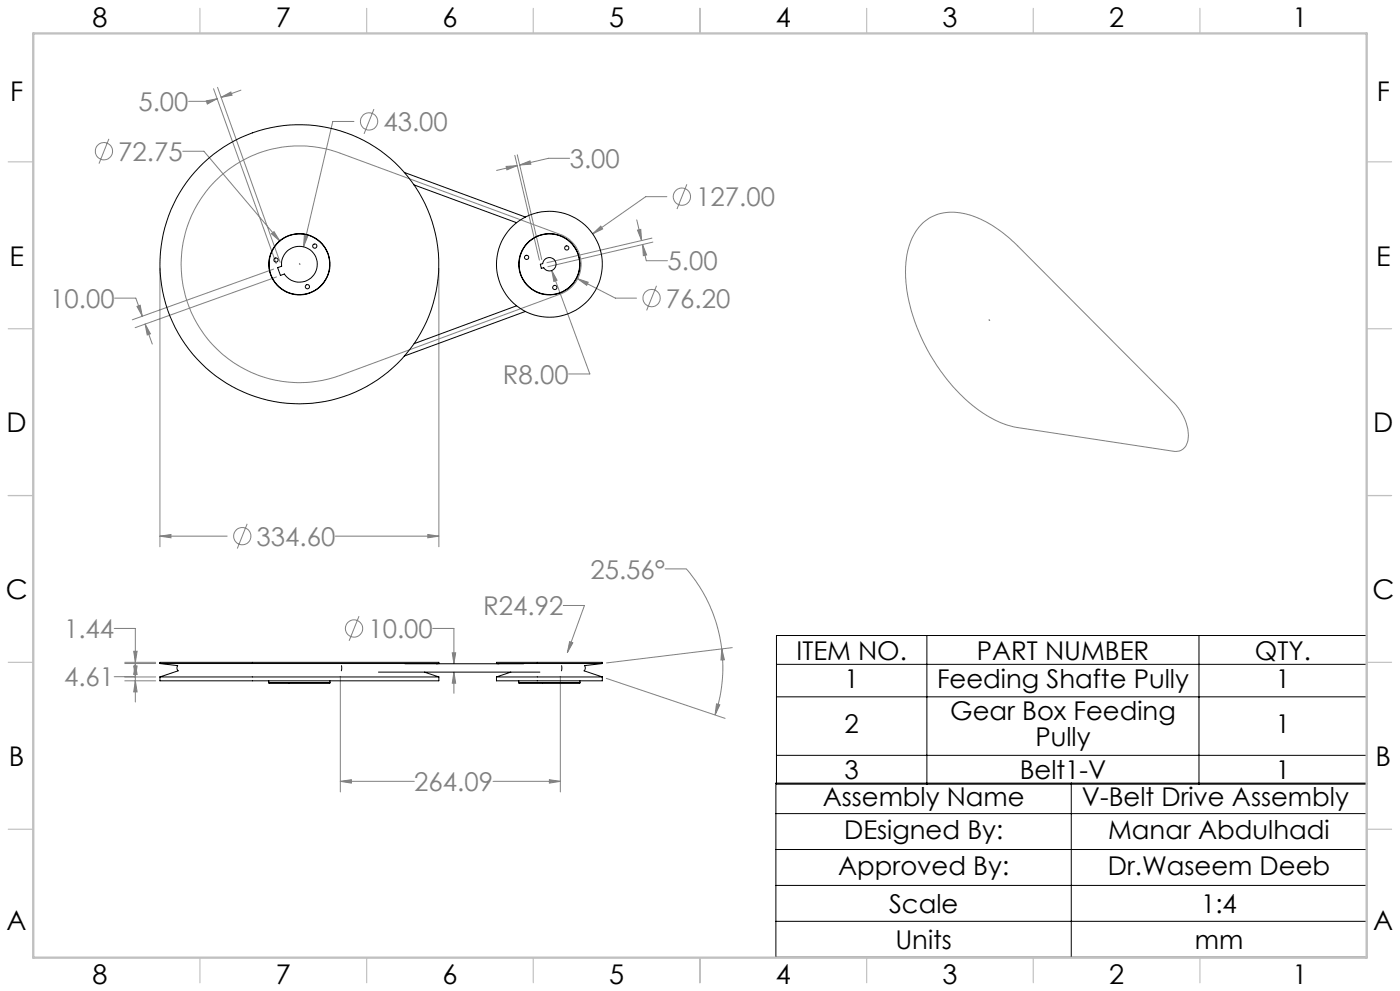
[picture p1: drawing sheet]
<svg xmlns="http://www.w3.org/2000/svg" width="420mm" height="297mm" viewBox="0 0 420 297" stroke-linecap="round" stroke-linejoin="round" font-family="sans-serif">
<g fill="none" stroke="#808080" stroke-width=".3">
<path d="M61.9 30.2l3.3-.6-3 1.6zM64.1 26.6l18.8 52.4M65.2 29.6l-2.3 .8h-6.3M65.3 26.2l18.7 52.4M66.3 29.2l3-1.6 .3 .9zM72.3 27l-6 2.2M106.2 36.4h-6.4l-8.7 37.6M112.2 32.7l-3 7.4M32.7 41.6l-3 7.4M54.8 45.3h6.4l22.8 26.9M64.2 54.6a35.4 35.4 0 0 1 37.9-8.7l66 24.4a9.5 9.5 0 0 1 6.2 8.9 9.5 9.5 0 0 1-6.2 8.9l-66 24.4a35.5 35.5 0 0 1-42-13.9 35.5 35.5 0 0 1 4.1-44zM151.8 49.9l3.4-.3-3.1 1.3z"/>
<path d="M154.4 46.6l7.4 31.4M155.2 46.4l7.3 31.4M155.2 49.6l-6.2 1.5M155.9 49.5l3.1-1.3 .2 1zM170.9 47.4h-6.4l-8.6 2.1M200.1 58.9h-6.4l-15.9 11.2M206.1 55.2l-3 7.4M81.4 70.1l.8-.7 1.8 2.8zM91.3 70.6l1 .3-1.2 3.1zM177.8 70.1l2.4-2.3 .6 .8zM191 65.9l1.5 6.2M191.2 69l1-.2 .3 3.3z"/>
<path d="M192.8 73.3l1.2 3.1-1 .2zM192.8 73.3l1.1 4.8h6.3M195.6 71.4l-31.5 7.3M195.9 72.6l-31.5 7.3M276.5 67.2a14 14 0 0 1 14.6-2.7 36.5 36.5 0 0 1 14.3 9.3l46.7 46.8a13.8 13.8 0 0 1 4.2 11.7 3.6 3.6 0 0 1-4.2 3l-46.7-7.1a34.1 34.1 0 0 1-18.7-11.5 56.7 56.7 0 0 1-15-33.7 21.5 21.5 0 0 1 4.4-15.4zM34.4 89.4h6.3l2 5.4M41.1 91.8l1-.3 .6 3.3zM43.5 97.1l1.6 2.9-.9 .4zM43.5 97.1l2.2 6M48 80.5v83.4M82.1 80.6l-42.4 15.2M82.9 83l-42.4 15.2"/>
<path d="M131.7 80.5v83.4M165.5 81.1l1.6 2.9-.9 .3zM165.5 81.1l11.5 31h-6.4M173.3 83.5l3.2 1.1-.5 .9zM173.3 83.5l11.3 5.9h6.4M197 85.7l-3 7.3M74.2 157l-3 7.4M48 160.7l3.3-.5v1zM48 160.7h20.2M100.6 160.7h31.1M128.3 160.2l3.4 .5-3.4 .5zM199.5 170.5h6.4a44.6 44.6 0 0 1 10.6 24"/>
<path d="M34.3 188.3h6.3v10.2M37.4 198.5h9.3M37.4 198.9h9.3M40.1 199.6h1l-.5 3.3zM40.1 195.2h1l-.5 3.3zM40.6 198.9l.5 3.2h-1zM40.6 198.9v11.5M107.7 184.7l-3 7.3M129.8 188.3h6.4v10.6M135.7 195.6h1l-.5 3.3zM169 181.5h6.3l-5.1 14.1M170.9 192.3l.9 .3-1.6 3z"/>
<path d="M216.5 194.5l.8 3.2-1 .1zM216.5 194.5a45.3 45.3 0 0 1-2 19.8M219.7 194.1l-37.7 4.6M34.3 202.8h6.3M37.4 202.9h9.3M37.4 204h9.3M40.6 204l.5 3.4h-1zM102.1 202.7v34.6M136.2 201.4l.5 3.3h-1zM136.2 201.4v6.4M168.1 202.7v34.6M181.9 203.3l35.6 12"/>
<path d="M214.9 211l1 .2-1.4 3.1zM102.1 234.2l3.3-.5v1zM102.1 234.2h22.2M147.9 234.2h20.2M164.8 233.7l3.3 .5-3.3 .5z"/>
<circle cx="110.7" cy="36.4" r="2.59"/>
<circle cx="31.2" cy="45.3" r="2.59"/>
<circle cx="204.6" cy="58.9" r="2.59"/>
<circle cx="195.5" cy="89.3" r="2.58"/>
<circle cx="72.7" cy="160.7" r="2.59"/>
<circle cx="106.2" cy="188.4" r="2.59"/>
</g>
<path d="M232.9 199.1h177.1M278.1 190.5v44.5M359.7 190.5v44.5M232.9 208.8h177.1M232.9 226.4h177.1M321.4 234.7v52.2M410 234.7h-177.2v52.2h177.2v-96.4h-177.1v44.5h177.1M232.8 243.8h177.2M232.8 254.6h177.2M232.8 265.4h177.2M232.8 276.1h177.2" fill="none" stroke="#000" stroke-width=".3"/>
<g fill="none" stroke="#c0c0c0" stroke-width=".35">
<path d="M60 2.5v7.5M110 2.5v7.5M160 2.5v7.5M210 2.5v7.5M260 2.5v7.5M310 2.5v7.5M360 2.5v7.5M2.5 48.5h7.5M410 48.5h7.5M2.5 98.5h7.5M410 98.5h7.5M2.5 148.5h7.5"/>
<path d="M410 148.5h7.5M2.5 198.5h7.5M410 198.5h7.5M2.5 248.5h7.5M410 248.5h7.5M60 287v7.5M110 287v7.5M160 287v7.5M210 287v7.5M260 287v7.5M310 287v7.5M360 287v7.5"/>
</g>
<path d="M10 10h400v277h-400z" fill="none" stroke="#c0c0c0" stroke-width=".7"/>
<path d="M89.8 79.2h.3M89.8 79.2v-.3M296.8 96l.1 .1M296.8 96v-.2" fill="none" stroke="#808080" stroke-width=".3" stroke-dasharray="15.2 1.3 1.3 1.3"/>
<path d="M48 160.7l3.3-.5v1zM128.3 160.2l3.4 .5-3.4 .5zM81.4 70.1l2.6 2.1-1.8-2.8zM91.3 70.6l-.2 3.4 1.2-3.1zM41.1 91.8l1-.3 .6 3.3zM43.5 97.1l1.6 2.9-.9 .4zM66.3 29.2l3-1.6 .3 .9zM61.9 30.2l3.3-.6-3 1.6zM177.8 70.1l3-1.5-.6-.8zM173.3 83.5l2.7 2 .5-.9zM165.5 81.1l.7 3.2 .9-.3zM191.2 69l1-.2 .3 3.3zM192.8 73.3l1.2 3.1-1 .2zM155.9 49.5l3.1-1.3 .2 1zM151.8 49.9l3.4-.3-3.1 1.3zM102.1 234.2l3.3-.5v1zM164.8 233.7l3.3 .5-3.3 .5zM214.9 211l1 .2-1.4 3.1zM216.5 194.5l.8 3.2-1 .1zM170.9 192.3l-.7 3.3 1.6-3zM40.1 199.6h1l-.5 3.3zM40.6 204l.5 3.4h-1zM40.1 195.2h1l-.5 3.3zM40.6 198.9l.5 3.2h-1zM135.7 195.6h1l-.5 3.3zM136.2 201.4l.5 3.3h-1z" fill="#808080"/>
<g fill="none" stroke="#000" stroke-width=".3">
<path d="M121.3 51.7l36.3 13.3M124.2 55.4l30.8 11.3M86 75.3a5.4 5.4 0 0 1 7.9 .4 5.4 5.4 0 0 1-.9 7.8 5.4 5.4 0 0 1-7.7-1.4l-1.2 .4-.8-2.3 1.2-.4 .1-2.1 .6-1.3zM163.3 77.9a2 2 0 0 1 3-.1 2 2 0 0 1-.3 3 2 2 0 0 1-2.9-.5l-.7 .1-.3-1.2 .7-.2zM155 91.6l-30.8 11.4M157.6 93.3l-36.3 13.4M48 198.9l5.3 .6-.2 .9 .3 .6-5.4 1.9M48 198.9h83.7M48 198.9v-.4h83.7v.4M102.4 199.5v1.5M121.5 198.9h35.6M131.7 198.9h-.8"/>
<path d="M148.9 198.9h31.8M148.9 198.9v-.4h31.8v.4M148.9 198.9h.8M168.5 199.5l-.1 1.5M180.7 198.9l-5.3 .6 .2 .9-.4 .6 5.5 1.9M48 202.9v1.1h83.7v-1.1M48 202.9h83.7M80.6 204.6h18.4M80.6 204v.6M99 204v.6M113.5 201.4h48.5M127.3 201.4l4.4 1.5"/>
<path d="M148.9 202.9v1.1h31.8v-1.1M148.9 202.9h31.8M153.2 201.4l-4.3 1.5M155.6 204.6h18.4M155.6 204v.6M174 204v.6"/>
<circle cx="82.8" cy="77.9" r=".64"/>
<circle cx="89.8" cy="79.2" r="41.8"/>
<circle cx="89.8" cy="79.2" r="9.1"/>
<circle cx="89.8" cy="79.2" r="9.2"/>
<circle cx="94.4" cy="73.8" r=".63"/>
<circle cx="158" cy="77.1" r=".65"/>
<circle cx="164.8" cy="79.2" r="9.1"/>
<circle cx="164.8" cy="79.2" r="15.9"/>
<circle cx="164.8" cy="79.2" r="9.2"/>
<circle cx="170" cy="74.3" r=".64"/>
<circle cx="92.2" cy="85.9" r=".64"/>
<circle cx="166.4" cy="86.2" r=".65"/>
</g>
<g font-size="8.1">
<text x="27.8" y="8">8</text>
<text x="82.8" y="8">7</text>
<text x="132.8" y="8">6</text>
<text x="182.8" y="8">5</text>
<text x="232.8" y="8">4</text>
<text x="282.8" y="8">3</text>
<text x="332.8" y="8">2</text>
<text x="387.8" y="8">1</text>
<text x="3" y="30.4">F</text>
<text x="413" y="30.4">F</text>
<text x="2.8" y="79.6">E</text>
<text x="412.8" y="79.6">E</text>
<text x="2" y="129.6">D</text>
<text x="412" y="129.6">D</text>
<text x="1.7" y="179.6">C</text>
<text x="411.7" y="179.6">C</text>
<text x="2.7" y="229.6">B</text>
<text x="412.7" y="229.6">B</text>
<text x="2" y="278.9">A</text>
<text x="412" y="278.9">A</text>
<text x="27.8" y="295">8</text>
<text x="82.8" y="295">7</text>
<text x="132.8" y="295">6</text>
<text x="182.8" y="295">5</text>
<text x="232.8" y="295">4</text>
<text x="282.8" y="295">3</text>
<text x="332.8" y="295">2</text>
<text x="387.8" y="295">1</text>
</g>
<g font-size="7.8" fill="#808080">
<text x="41.5" y="33.3">5.00</text>
<text x="115" y="39.3">43.00</text>
<text x="35.5" y="48.2">72.75</text>
<text x="170.9" y="50.4">3.00</text>
<text x="208.9" y="61.9">127.00</text>
<text x="200.3" y="81">5.00</text>
<text x="15.1" y="92.3">10.00</text>
<text x="199.8" y="92.3">76.20</text>
<text x="150.8" y="115">R8.00</text>
<text x="77" y="163.6">334.60</text>
<text x="177.1" y="173.4">25.56°</text>
<text x="144.9" y="184.4">R24.92</text>
<text x="19.2" y="191.3">1.44</text>
<text x="110.5" y="191.3">10.00</text>
<text x="19.2" y="205.7">4.61</text>
<text x="124.3" y="237.1">264.09</text>
</g>
<g font-size="7.8">
<text x="238.9" y="197.7">ITEM NO.</text>
<text x="293" y="197.7">PART NUMBER</text>
<text x="376.5" y="197.7">QTY.</text>
<text x="253.4" y="206.2">1</text>
<text x="281.1" y="206.2">Feeding Shafte Pully</text>
<text x="382.7" y="206.2">1</text>
<text x="285.1" y="215.9">Gear Box Feeding</text>
<text x="253.4" y="219.8">2</text>
<text x="382.7" y="219.8">1</text>
<text x="310.6" y="223.7">Pully</text>
<text x="253.4" y="233.6">3</text>
<text x="305.9" y="233.6">Belt1-V</text>
<text x="382.7" y="233.6">1</text>
<text x="246.8" y="241.4">Assembly Name</text>
<text x="324.6" y="241.4">V-Belt Drive Assembly</text>
<text x="253.3" y="251.4">DEsigned By:</text>
<text x="332.5" y="251.4">Manar Abdulhadi</text>
<text x="251.5" y="262.1">Approved By:</text>
<text x="332.4" y="262.1">Dr.Waseem Deeb</text>
<text x="266.7" y="273.6">Scale</text>
<text x="360.3" y="273.6">1:4</text>
<text x="268.6" y="284.4">Units</text>
<text x="358.4" y="284.4">mm</text>
</g>
</svg>
